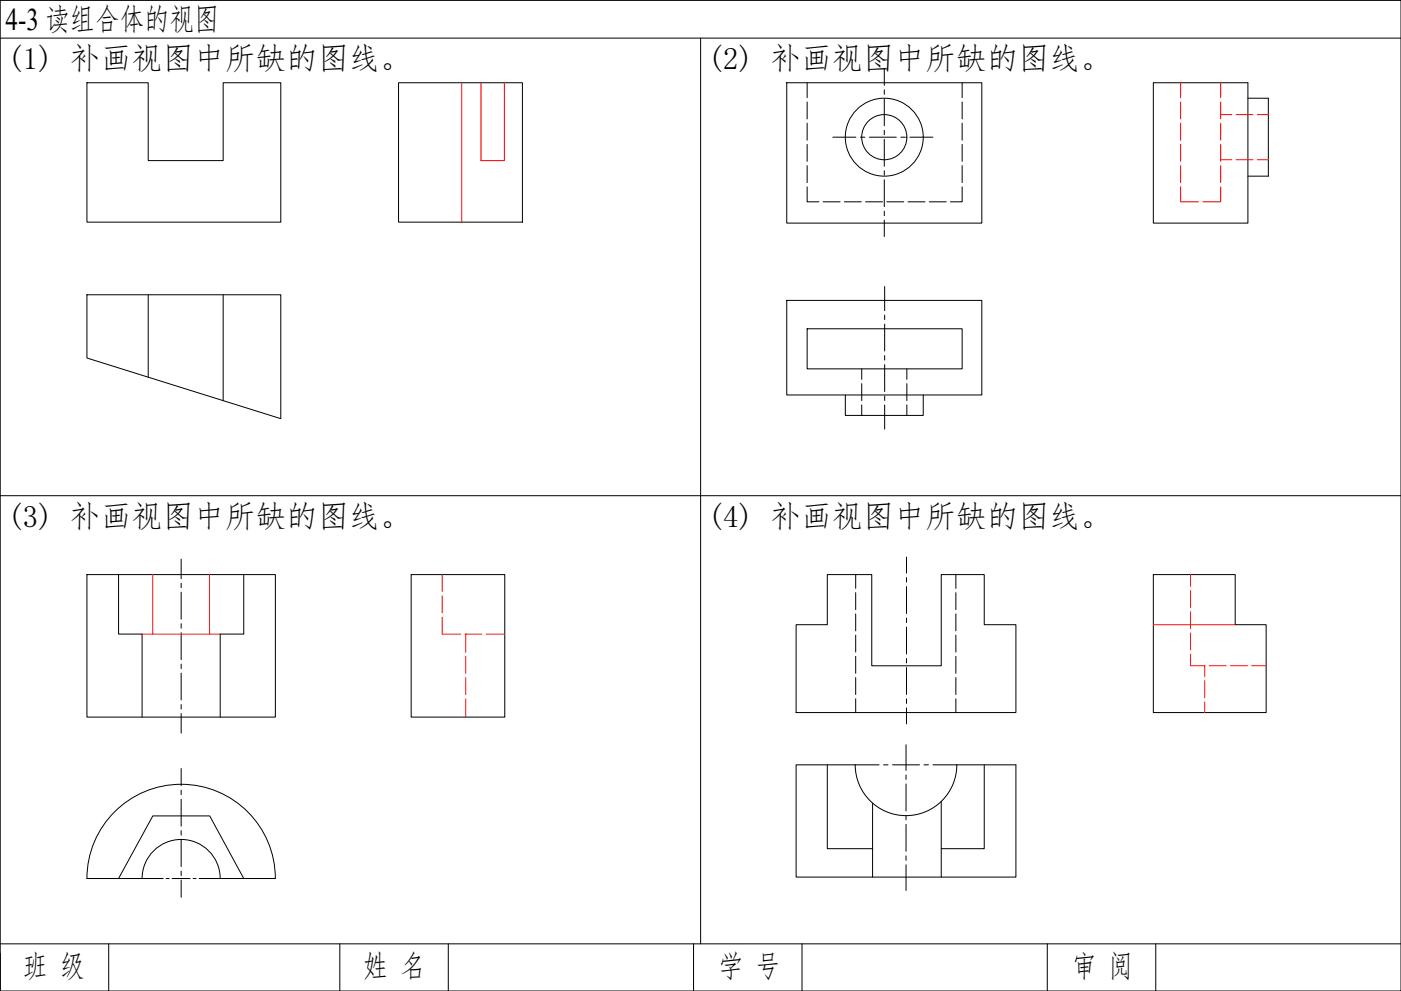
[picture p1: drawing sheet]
<svg xmlns="http://www.w3.org/2000/svg" width="594mm" height="420mm" viewBox="0 0 594 420" stroke-linecap="round" stroke-linejoin="round" font-family="sans-serif">
<!-- layer: 0 -->
<g fill="none" stroke="#000" stroke-width=".42">
<path d="M.1 .2h594v420h-594zM.1 16.2h594M297.1 16.2v384M.1 210.2h594M.1 404.2v16M.1 400.2h594M46.1 400.2v20M144.1 400.2v20M190.1 400.2v20M294.1 400.2v20M340.1 400.2v20M444.1 400.2v20"/>
<path d="M490.1 400.2v20"/>
</g>
<g fill="none" stroke="#000" stroke-width=".42">
<path d="M36.9 35.1h25.9v33h31.8v-33h24.5v59.1h-82.2zM169 35.1h52.5v59.1h-52.5zM333.6 35.1h82.7v59.5h-82.7zM489.1 35.1h40.1v59.5h-40.1zM529.2 41.6h8.6v33.1h-8.6M36.9 125h82.2v52.5l-82.2-25.7zM62.8 125v34.9M94.6 125v44.9M333.6 127.4h82.7v40.1h-82.7zM342.3 139.4h65.7v17h-65.7zM358.5 167.5v8.6h33v-8.6M36.9 243.6h79.9v60.4h-79.9z"/>
<path d="M50.3 243.6v25.2h10v35.2M103.4 243.6v25.2h-10v35.2M174.4 243.6h39.6v60.4h-39.6zM350.8 243.6h18.9v38.7h29.4v-38.7h18.3v21.3h13.4v37.2h-93.2v-37.2h13.2zM489.1 243.6h34.7v21.3h13.1v37.2h-47.8zM337.6 324.3h25a21.5 21.5 0 0 0 21.6 21.5 21.5 21.5 0 0 0 21.5-21.5h25.1v47.6h-93.2zM350.8 324.3v35.5h19.2M399.1 339.8v32.1M417.4 324.3v35.5h-18.3M370 340.5v31.4M36.9 372.5a39.9 39.9 0 0 1 39.9-40 39.9 39.9 0 0 1 40 40M36.9 372.5h23.4"/>
<path d="M50.3 372.5l14.5-26.6h24.1l14.5 26.6M60.3 372.5a16.6 16.6 0 0 1 16.5-16.6 16.6 16.6 0 0 1 16.6 16.6M93.4 372.5h23.4"/>
<circle cx="375" cy="58.2" r="16.5"/>
<circle cx="375" cy="58.2" r="9.6"/>
</g>
<g fill="none" stroke="#000" stroke-width=".42">
<path d="M375 29.3v6.9M375 38.1v1.9M353.1 58.2h9.8M364.8 58.2h1.9M368.7 58.2h11.4M375 41.9v11.4M375 55.2v2M375 59.1v11.4M382 58.2h1.9M385.8 58.2h9.8M375 72.4v1.9M375 76.2v11.4"/>
<path d="M375 89.5v1.9M375 93.3v7M375.1 121.5v10.2M375.1 133.6v1.9M375.1 137.4v11.4M375.1 150.7v2M375.1 154.6v11.4M375.1 167.9v1.9M375.1 171.7v10.2M76.8 237v8.4M384.4 236.2v6.8M76.8 247.3v1.9"/>
<path d="M76.8 251.1v11.4M384.4 244.9v1.9M384.4 248.7v11.4M76.8 264.4v1.9M76.8 268.2v11.5M384.4 262v1.9M384.4 265.8v11.5M384.4 279.2v1.9M76.8 281.6v1.9M76.8 285.4v11.4M76.8 298.7v1.9M384.4 283v11.4"/>
<path d="M384.4 296.3v1.9M76.8 302.5v8.3M384.2 315.8v10.9M384.4 300.1v6.8M76.8 325.8v7.3M76.8 335v1.9M76.8 338.8v11.5M362.6 324.3h10.2M374.7 324.3h1.9M378.5 324.3h11.4M384.2 328.6v1.9M384.2 332.4v11.4"/>
<path d="M391.8 324.3h1.9M395.6 324.3h10.1M76.8 352.2v1.9M76.8 356v11.4M384.2 345.7v1.9M384.2 349.5v11.4M60.3 372.5h8.9M70.5 372.5h1.2M73 372.5h7.6M76.8 369.3v1.9M76.8 373.1v7.3M81.9 372.5h1.3"/>
<path d="M84.4 372.5h9M384.2 362.8v2M384.2 366.7v10.8"/>
</g>
<g fill="none" stroke="#000" stroke-width=".42">
<path d="M342.3 35.1v6.3M408 35.1v6.3M342.3 43.2v7.2M342.3 52.2v7.2M408 43.2v7.2M408 52.2v7.2M342.3 79.2v6.4h4.9M342.3 61.2v7.2M342.3 70.2v7.2M408 79.2v6.4h-5M408 61.2v7.2M408 70.2v7.2"/>
<path d="M349 85.6h7.2M358 85.6h7.2M367 85.6h7.2M376 85.6h7.2M385 85.6h7.2M394 85.6h7.2M365.4 156.4v4.5M384.5 156.4v4.5M365.4 162.7v7.2M365.4 171.7v4.4M384.5 162.7v7.2M384.5 171.7v4.4"/>
<path d="M362.8 243.6v5.9M362.8 251.3v7.2M405.3 243.6v5.9M405.3 251.3v7.2M362.8 260.3v7.2M362.8 269.3v7.2M362.8 278.3v7.2M405.3 260.3v7.2M405.3 269.3v7.2M405.3 278.3v7.2M362.8 287.3v7.2M362.8 296.3v5.8"/>
<path d="M405.3 287.3v7.2M405.3 296.3v5.8"/>
</g>
<path d="M195.8 35.1v59.1M203.9 35.1v33h10v-33M64.8 243.6v25.2M88.8 243.6v25.2M60.3 268.8h33.1M489.1 264.9h34.7" fill="none" stroke="#f00" stroke-width=".42"/>
<g fill="none" stroke="#f00" stroke-width=".42">
<path d="M500.6 35.1v6.3M517.6 35.1v6.3M500.6 43.2v7.2M500.6 52.2v7.2M517.6 43.2v7.2M517.6 52.2v7.2M517.6 48.6h4.7M524.1 48.6h7.2M533.1 48.6h4.7M500.6 79.2v6.4h7.6M500.6 61.2v7.2M500.6 70.2v7.2"/>
<path d="M517.6 79.2v6.4h-7.6M517.6 61.2v7.2M517.6 70.2v7.2M517.6 67.7h4.7M524.1 67.7h7.2M533.1 67.7h4.7M187.5 243.6v7.2M187.5 252.6v7.2M504.8 243.6v4.9M504.8 250.3v7.3M504.8 259.4v7.2M187.5 261.6v7.2h7.9"/>
<path d="M197.2 268.8h7.2M197.5 268.8v7.7M197.5 278.3v7.2M206.2 268.8h7.8M504.8 277.4v4.9h6.2M504.8 268.4v7.1M197.5 287.3v7.2M197.5 296.3v7.7M510.9 282.3v4.5M510.9 288.6v7.2M510.9 297.6v4.5M512.8 282.3h7.2"/>
<path d="M521.8 282.3h7.2M530.8 282.3h6.1"/>
</g>
<text font-size="13.3" x="2.4" y="12.9">4-3 读组合体的视图</text>
<g font-size="13.2">
<text x="3.1" y="29.3">(1) 补画视图中所缺的图线。</text>
<text x="300.1" y="29.3">(2) 补画视图中所缺的图线。</text>
<text x="3.1" y="223.3">(3) 补画视图中所缺的图线。</text>
<text x="300.1" y="223.3">(4) 补画视图中所缺的图线。</text>
<text x="9.7" y="414.3">班 级</text>
<text x="154" y="414.3">姓 名</text>
<text x="304.6" y="414.3">学 号</text>
<text x="454.3" y="414.3">审 阅</text>
</g>
</svg>
